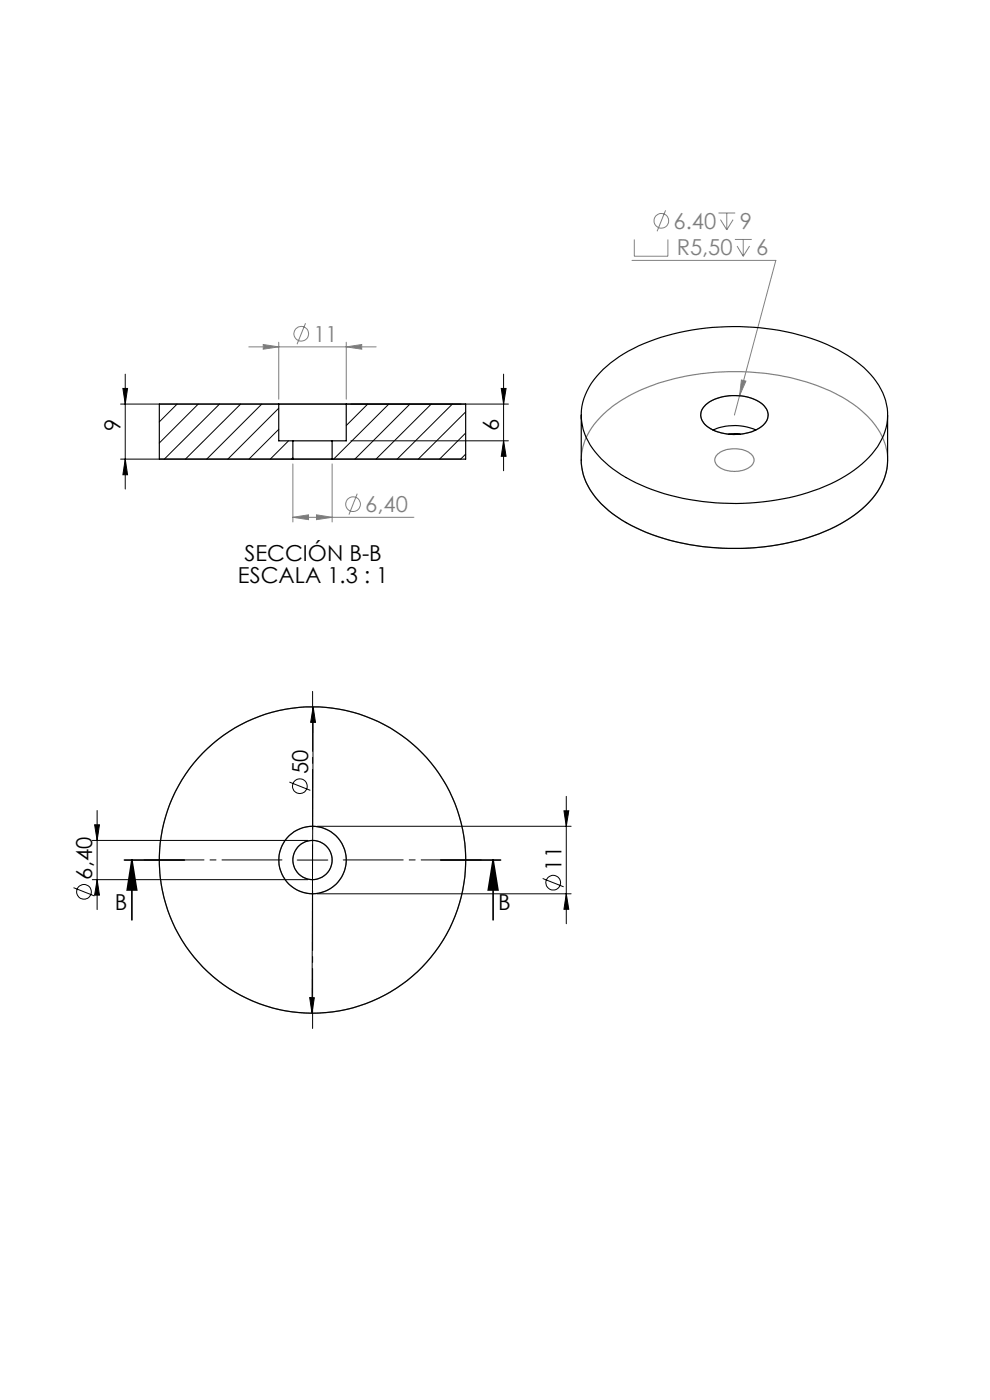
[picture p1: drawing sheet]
<svg xmlns="http://www.w3.org/2000/svg" width="210mm" height="297mm" viewBox="0 0 210 297" stroke-linecap="round" stroke-linejoin="round" font-family="sans-serif">
<g fill="none" stroke="#808080" stroke-width=".21">
<path d="M134.1 55.2h30.5l-7.7 28.7M134.5 50.8v3.6h7.2v-3.6M141.2 44.6l-1.8 4.5M152.4 45.2h3.6M152.8 46.6l1.4 2.2M154.2 45.2v3.6M155.5 46.6l-1.3 2.2M155.9 50.8h3.6M156.4 52.2l1.3 2.2M157.7 50.8v3.6M159 52.2l-1.3 2.2M52.8 73.6h27"/>
<path d="M55.8 73.1l3.3 .5-3.3 .5zM59.1 72.6v12.1M64.8 68.6l-1.8 4.4M73.4 73.6l3.3-.5v1zM73.4 72.6v12.1M62.1 98.4v12.3M70.4 98.4v12.3M156.9 83.9l-1.1 4.1M157.3 80.6l.9 .3-1.3 3zM62.1 109.7l3.3-.5v1zM62.1 109.7h25.7M67.1 109.2l3.3 .5-3.3 .5z"/>
<path d="M75.8 104.7l-1.8 4.5"/>
<circle cx="140.3" cy="46.8" r="1.55"/>
<circle cx="63.9" cy="70.8" r="1.56"/>
<circle cx="74.9" cy="107" r="1.56"/>
</g>
<g fill="none" stroke="#000" stroke-width=".21">
<path d="M26.6 79.4v24.3M106.8 79.4v20.5M25.6 97.4h72.2M26.1 82.4h1l-.5 3.3zM26.6 97.4l.5 3.3h-1zM74.4 93.5h33.4M106.3 82.4h1.1l-.6 3.3zM106.8 93.5l.6 3.3h-1.1zM107.8 85.7h-82.2M66.4 150l-.2 64.9M66.4 150l.5 3.2h-1zM19.6 178.3h45.7"/>
<path d="M20.1 175h1l-.5 3.3zM20.6 171.9v21.1M61.4 165.9l4.4 1.8M66.3 179.2v6.5M67.3 175.3h53.8M119.6 172h1.1l-.6 3.3zM120.1 168.9v27.1M15.6 188.3l4.4 1.8M19.6 186.6h45.7M20.6 186.6l.5 3.3h-1zM63 182.5h6.5M67.3 189.6h53.8"/>
<path d="M115.1 186.4l4.5 1.7M120.1 189.6l.6 3.3h-1.1zM65.7 211.6l1 .1-.5 3.2z"/>
<circle cx="63.6" cy="166.8" r="1.55"/>
<circle cx="17.8" cy="189.2" r="1.55"/>
<circle cx="117.3" cy="187.3" r="1.56"/>
</g>
<path d="M26.4 182.5h12.7M28 182.5l1 6.3h-2zM28 182.5v12.7M93.5 182.5h12.7M104.6 182.5l1 6.3h-2zM104.6 182.5v12.7" fill="none" stroke="#000" stroke-width=".35"/>
<g fill="none" stroke="#808080" stroke-width=".25">
<path d="M127.9 87.9a34.8 34.8 0 0 1 17.6-8.1 51.4 51.4 0 0 1 31.8 3.7 21 21 0 0 1 10 9.6 12.2 12.2 0 0 1-3.2 13.7 33.6 33.6 0 0 1-17.2 8.4 52.2 52.2 0 0 1-31.3-2.9 21.8 21.8 0 0 1-11.4-10.2 12.2 12.2 0 0 1 3.3-13.7zM149.6 85.9a10.7 10.7 0 0 1 10.3-1.2 3.9 3.9 0 0 1 3 3.6 4.8 4.8 0 0 1-4 3.5 10.4 10.4 0 0 1-9.3-1.7 2.73 2.73 0 0 1 0-4.2zM152.3 96.3a6.1 6.1 0 0 1 7.2 .2 1.74 1.74 0 0 1-.9 2.9 5.7 5.7 0 0 1-6.7-1 1.57 1.57 0 0 1 .4-2.1z"/>
<circle cx="66.3" cy="182.5" r="7.2"/>
<circle cx="66.3" cy="182.4" r="4.2"/>
<circle cx="66.3" cy="182.4" r="32.5"/>
</g>
<path d="M66.3 175.9v-29.2M59.8 182.4h-29.2M66.3 188.9v29.3M72.8 182.4h29.3" fill="none" stroke="#000" stroke-width=".21" stroke-dasharray="15.2 1.3 1.3 1.3" stroke-dashoffset="2.5"/>
<g fill="#000">
<path d="M106.3 82.4h1.1l-.6 3.3zM106.8 93.5l.6 3.3h-1.1z"/>
<path d="M20.6 186.6l.5 3.3h-1zM20.1 175h1l-.5 3.3zM120.1 189.6l.6 3.3h-1.1zM119.6 172h1.1l-.6 3.3zM26.6 97.4l.5 3.3h-1zM26.1 82.4h1l-.5 3.3z"/>
<path d="M104.6 182.5l1 6.3h-2zM28 182.5l1 6.3h-2z"/>
<path d="M65.7 211.6l.5 3.3 .5-3.2zM66.4 150l-.5 3.2h1z"/>
</g>
<path d="M157.3 80.6l-.4 3.3 1.3-3zM55.8 73.1l3.3 .5-3.3 .5zM73.4 73.6l3.3-.5v1zM62.1 109.7l3.3-.5v1zM67.1 109.2l3.3 .5-3.3 .5z" fill="#808080"/>
<g fill="none" stroke="#000" stroke-width=".25">
<path d="M128 78.3a34.7 34.7 0 0 1 17.6-8.1 51.9 51.9 0 0 1 31 3.5 21 21 0 0 1 10.7 9.6 11.8 11.8 0 0 1-2.3 13 30.2 30.2 0 0 1-15 8.6 52.5 52.5 0 0 1-35.1-2.5 21.8 21.8 0 0 1-10.6-9.6 11.8 11.8 0 0 1 2.3-13zM59.1 85.7h14.3M59.1 85.7h-25.3v11.7h28.3M59.1 85.7v7.8h3M62.1 97.4h8.3M62.1 93.5h8.3M62.1 93.5v3.9M70.4 93.5v3.9M73.4 85.7h25.4v11.7h-28.4M73.4 85.7v7.8h-3M123.3 88v9.6a14.3 14.3 0 0 0 5.8 10.7 40 40 0 0 0 21.3 7.8 50.7 50.7 0 0 0 26.8-4.4 20.8 20.8 0 0 0 10.2-9.8l.6-1.6 .2-1.7 .1-10.6M149.7 85.9a10.5 10.5 0 0 1 12-.2 2.92 2.92 0 0 1-.6 5.1 10.6 10.6 0 0 1-11.2-.5 2.73 2.73 0 0 1-.2-4.4z"/>
<path d="M151.2 91.2a11.6 11.6 0 0 1 9.1 0M154.6 92.1h2.4"/>
<circle cx="66.3" cy="182.4" r="32.5"/>
<circle cx="66.3" cy="182.5" r="4.2"/>
<circle cx="66.3" cy="182.5" r="7.1"/>
</g>
<g fill="none" stroke="#000" stroke-width=".21">
<path d="M37.6 85.7l-3.8 3.8M42.1 85.7l-8.3 8.3M46.6 85.7l-11.7 11.7M51 85.7l-11.7 11.7M55.5 85.7l-11.6 11.7M59.1 86.6l-10.8 10.8M59.1 91.1l-6.3 6.3M61.2 93.5l-3.9 3.9M62.1 97.1l-.3 .3M73.5 85.7l-.1 .1M78 85.7l-4.6 4.6M82.5 85.7l-11.7 11.7"/>
<path d="M87 85.7l-11.7 11.7M91.5 85.7l-11.7 11.7M96 85.7l-11.8 11.7M98.8 87.4l-10.1 10M98.8 91.9l-5.6 5.5M98.8 96.3l-1.1 1.1"/>
</g>
<g font-size="4.7" fill="#808080">
<text x="142.9" y="48.5">6.40</text>
<text x="156.9" y="48.5">9</text>
<text x="143.5" y="54.1">R5,50</text>
<text x="160.4" y="54.1">6</text>
<text x="66.5" y="72.5">11</text>
<text x="77.5" y="108.7">6,40</text>
</g>
<g font-size="4.7">
<text x="25.6" y="91.4" transform="rotate(-90 25.6 91.4)">9</text>
<text x="105.8" y="91.4" transform="rotate(-90 105.8 91.4)">6</text>
<text x="51.8" y="119.1">SECCIÓN B-B</text>
<text x="50.5" y="123.6">ESCALA 1.3 : 1</text>
<text x="65.3" y="164.2" transform="rotate(-90 65.3 164.2)">50</text>
<text x="119.1" y="184.7" transform="rotate(-90 119.1 184.7)">11</text>
<text x="19.5" y="186.6" transform="rotate(-90 19.5 186.6)">6,40</text>
<text x="24.3" y="193">B</text>
<text x="105.7" y="193">B</text>
</g>
</svg>
